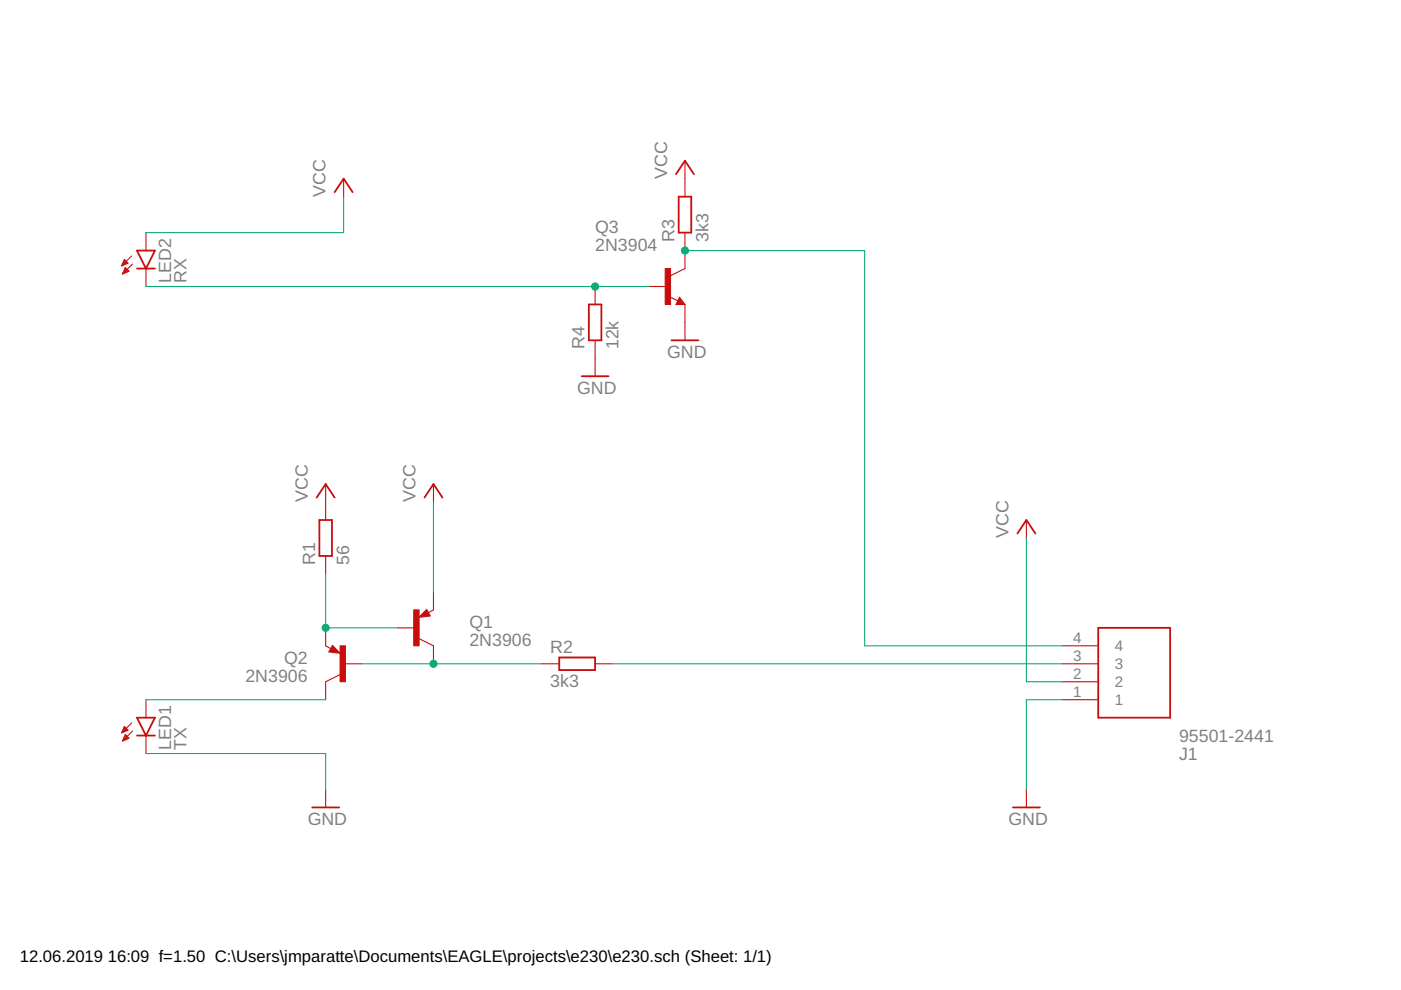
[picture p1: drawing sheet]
<svg xmlns="http://www.w3.org/2000/svg" width="297mm" height="210mm" viewBox="0 0 297 210" stroke-linecap="round" stroke-linejoin="round" font-family="sans-serif">
<g fill="none" stroke="#c90d0c" stroke-width=".23">
<path d="M72.9 37.9v3.8M145.2 34.1v7.6M25.8 56.3h.2M25.9 56.1h.5M26 55.9h.9M26 58.1h.1M26.1 55.7h1M26.1 57.9h.4M26.2 55.5h.7M26.2 57.7h.7M26.2 55.3h.5M26.2 57.5h1.1"/>
<path d="M26.3 55.1h.2M26.3 57.3h.8M26.4 55l.7 .8-1.3 .6zM26.4 57.1h.5M26.5 56.9h.2M26.6 56.7l.7 .8-1.3 .6zM27.9 54.3l-2.1 2.1M28.1 56l-2.1 2.1M30.9 49.3v3.8M30.9 56.9v3.8M145.2 49.3v7.6l-3 1.6M126.2 60.7v3.9"/>
<path d="M126.2 72.2v7.6M137.6 60.7h3.8M141.9 62.9l1.8 .9M144.1 63l1.1 1.6h-1.9zM145.2 64.6v7.6M69 102.6v7.7M69 117.9v3.8M91.9 102.6v3.8M217.6 110.3v3.8M69 133.1v3.8l1.1 .6M70.5 136.8l1.6 1.7-2.4-.3zM84.3 133.1h3.8"/>
<path d="M88.9 135.4l3 1.5v3.8M90.5 129.2l.7 1.4-2.3 .3zM91.9 125.5v3.8l-1.1 .6M225.2 136.9h7.7M25.8 155.3h.3M25.9 155.1h.6M26 154.9h1M26 157.1h.1M26.1 154.7h.9M26.1 156.9h.5M26.2 154.5h.6M26.2 156.7h.8"/>
<path d="M26.3 154.3h.3M26.3 156.5h1M26.4 154.1h.1M26.4 156.3h.7M26.4 154.1l.7 .7-1.3 .6zM26.4 156.1h.5M26.5 155.9h.2M26.6 155.8l.7 .7-1.3 .6zM27.9 153.3l-2.1 2.1M28.1 155l-2.1 2.1M30.9 148.4v3.8M30.9 156v3.8"/>
<path d="M72.1 143l-3.1 1.5v3.9M72.9 140.7h3.8M114.8 140.7h3.8M126.2 140.7h3.8M225.2 140.7h7.7M225.2 148.4h7.7M225.2 144.5h7.7M69 167.4v3.8M217.6 167.4v3.8"/>
</g>
<g fill="none" stroke="#c90d0c" stroke-width=".38">
<path d="M143.3 36.9l1.9-2.8 1.9 2.8M29 53.1h3.9l-2 3.8zM29 56.9h3.9M71 40.7l1.9-2.8 1.9 2.8M143.9 41.7h2.7v7.6h-2.7zM123.3 79.8h5.7M124.8 64.6h2.7v7.6h-2.7zM142.4 72.2h5.7M144.1 63.8l.2 .4h-.6l.4-.8 .7 1h-1.1M67.1 105.5l1.9-2.9 2 2.9M67.7 110.3h2.7v7.6h-2.7zM90 105.5l1.9-2.9 1.9 2.9"/>
<path d="M215.7 113.1l1.9-2.8 1.9 2.8M70.6 137.9h.5l-.5-.4-.4 .6 1.5 .2-1.1-1.2-.6 1M90.4 130.3h-.6l.6-.4 .4 .6-1.6 .1 1.2-1.1 .6 1M118.6 139.4h7.6v2.7h-7.6zM232.9 133.1h15.2v19.1h-15.2zM29 152.2h3.9l-2 3.8zM29 156h3.9M66.2 171.2h5.7M214.8 171.2h5.7"/>
</g>
<g fill="#c90d0c" stroke="#c90d0c" stroke-width=".21">
<path d="M87.7 129.3h1.2v7.6h-1.2z"/>
<path d="M72.1 136.9h1.1v7.6h-1.1z"/>
<path d="M141 56.9h1.2v7.7h-1.2z"/>
</g>
<path d="M72.9 41.7v7.6h-42M145.2 53.1h38.1v83.8h41.9M30.9 60.7h106.7M91.9 106.4v19.1M217.6 114.1v30.4h7.6M69 121.7v11.4h15.3M30.9 159.8h38.1v7.6M30.9 148.4h38.1M76.7 140.7h38.1M130 140.7h95.2M225.2 148.4h-7.6v19" fill="none" stroke="#0dab76" stroke-width=".23"/>
<g fill="#0dab76" stroke="#0dab76" stroke-width=".21">
<circle cx="91.9" cy="140.7" r=".76"/>
<circle cx="69" cy="133.1" r=".76"/>
<circle cx="145.2" cy="53.1" r=".76"/>
<circle cx="126.2" cy="60.7" r=".76"/>
</g>
<g font-size="3.8" fill="#808080">
<text x="69" y="41.7" transform="rotate(-90 69 41.7)">VCC</text>
<text x="141.4" y="37.9" transform="rotate(-90 141.4 37.9)">VCC</text>
<text x="126.2" y="53.1">2N3904</text>
<text x="126.2" y="49.3">Q3</text>
<text x="143" y="51.2" transform="rotate(-90 143 51.2)">R3</text>
<text x="150.2" y="51.2" transform="rotate(-90 150.2 51.2)">3k3</text>
<text x="36.3" y="60" transform="rotate(-90 36.3 60)">LED2</text>
<text x="39.5" y="60" transform="rotate(-90 39.5 60)">RX</text>
<text x="123.9" y="74.1" transform="rotate(-90 123.9 74.1)">R4</text>
<text x="131.1" y="74.1" transform="rotate(-90 131.1 74.1)">12k</text>
<text x="141.4" y="76">GND</text>
<text x="122.4" y="83.6">GND</text>
<text x="65.2" y="106.4" transform="rotate(-90 65.2 106.4)">VCC</text>
<text x="88.1" y="106.4" transform="rotate(-90 88.1 106.4)">VCC</text>
<text x="66.8" y="119.8" transform="rotate(-90 66.8 119.8)">R1</text>
<text x="74" y="119.8" transform="rotate(-90 74 119.8)">56</text>
<text x="213.8" y="114.1" transform="rotate(-90 213.8 114.1)">VCC</text>
<text x="99.5" y="136.9">2N3906</text>
<text x="99.5" y="133.1">Q1</text>
<text x="60.2" y="140.7">Q2</text>
<text x="116.7" y="138.5">R2</text>
<text x="52" y="144.5">2N3906</text>
<text x="116.7" y="145.7">3k3</text>
<text x="36.3" y="159" transform="rotate(-90 36.3 159)">LED1</text>
<text x="39.5" y="159" transform="rotate(-90 39.5 159)">TX</text>
<text x="250" y="157.3">95501-2441</text>
<text x="250" y="161.1">J1</text>
<text x="65.2" y="175">GND</text>
<text x="213.8" y="175">GND</text>
</g>
<g font-size="3.5">
<text x="4.2" y="203.9">12.06.2019</text>
<text x="22.9" y="203.9">16:09 f=1.50 C:\Users\jmparatte\Documents\EAGLE\projects\e230\e230.sch (Sheet: 1/1)</text>
</g>
<g font-size="3.2" fill="#808080">
<text x="227.5" y="136.4">4</text>
<text x="227.5" y="140.2">3</text>
<text x="236.4" y="141.9">3</text>
<text x="236.4" y="138.1">4</text>
<text x="227.5" y="147.8">1</text>
<text x="227.5" y="144">2</text>
<text x="236.4" y="149.5">1</text>
<text x="236.4" y="145.7">2</text>
</g>
</svg>
